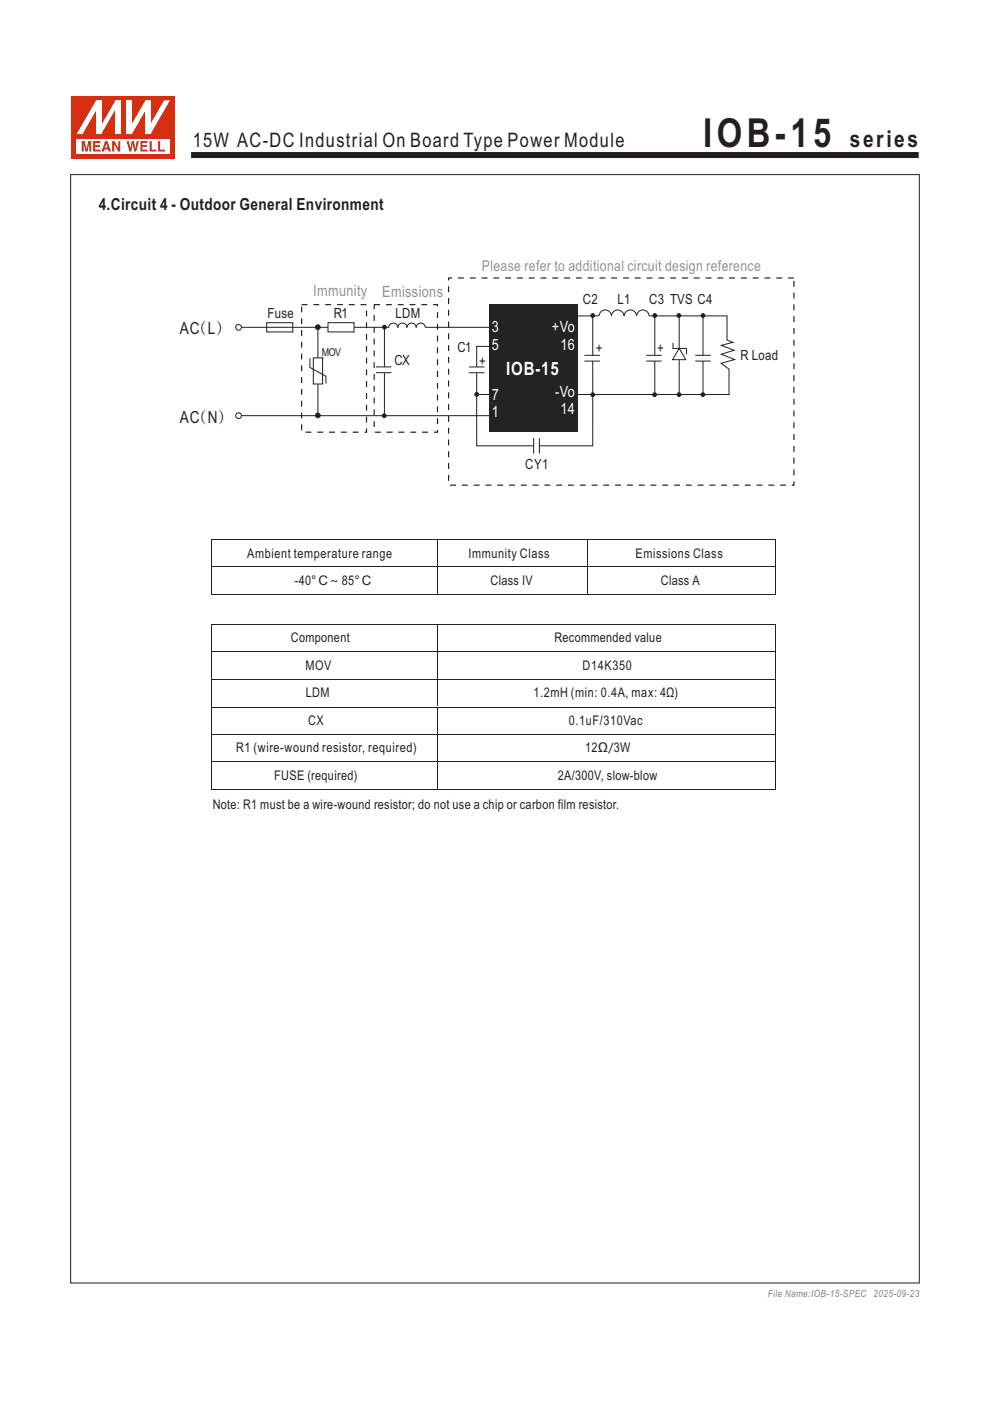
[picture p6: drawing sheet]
<svg xmlns="http://www.w3.org/2000/svg" width="210mm" height="297mm" viewBox="0 0 210 297" stroke-linecap="round" stroke-linejoin="round" font-family="sans-serif">
<path d="M40.4 32.1h154.6v1.5h-154.6z" fill-rule="evenodd" fill="#231f20" stroke="#fff" stroke-width=".21"/>
<path d="M15.2 20.4h22v13.2h-22z" fill="#d62e0f"/>
<path d="M16.3 29.4h19.8v3.1h-19.8z" fill="#fff"/>
<g fill="#d62e0f">
<path d="M26.9 29.9h.4l.4 1.6 .2-1.6h.5l.3 1.6 .3-1.6h.5l-.6 2.2h-.4l-.3-1.7-.4 1.7h-.3z" fill-rule="evenodd"/>
<path d="M29.8 29.9h1.5v.4h-1.1v.5h1v.4h-1v.5h1.1v.4h-1.5z" fill-rule="evenodd"/>
<path d="M31.7 29.9h.5v1.8h1v.4h-1.5z" fill-rule="evenodd"/>
<path d="M33.5 29.9h.5v1.8h1v.4h-1.5z" fill-rule="evenodd"/>
<path d="M17.3 29.9h.7l.3 1.8 .4-1.8h.7v2.2h-.4v-1.8l-.4 1.8h-.5l-.4-1.8v1.8h-.4z" fill-rule="evenodd"/>
<path d="M19.8 29.9h1.5v.4h-1.1v.5h1v.4h-1v.5h1.1v.4h-1.5z" fill-rule="evenodd"/>
<path d="M22.6 30.4l.2 .9h-.5zM22.3 29.9l-.7 2.2h.4l.2-.4h.7l.2 .4h.4l-.7-2.2z" fill-rule="evenodd"/>
<path d="M23.8 29.9h.5l.8 1.6v-1.6h.4v2.2h-.4l-.9-1.5v1.5h-.4z" fill-rule="evenodd"/>
</g>
<g fill="#fff">
<path d="M24.5 21.3h1.1v7.1h-1.1z"/>
<path d="M20.4 21.3h1.1v7.1h-1.1z"/>
<path d="M30.8 21.3h1.1v7.1h-1.1z"/>
<path d="M26.9 21.3h1.1v7.1h-1.1z"/>
</g>
<g fill="#fff">
<path d="M24.5 21.3h1.1l-4.1 7.1h-1.1z" fill-rule="evenodd"/>
<path d="M20.4 21.3h1v.3l-3.9 6.8h-1.3z" fill-rule="evenodd"/>
<path d="M34.8 21.3h1.3l-4.2 7.1h-1v-.3z" fill-rule="evenodd"/>
<path d="M30.8 21.3h1.1v.3l-3.9 6.8h-1.1v-.3z" fill-rule="evenodd"/>
</g>
<path d="M164.3 114.3h.2v.2h-.2z" fill="#231f20"/>
<path d="M44.8 114.5v5.6M92.8 114.5v5.6M124.6 114.5v5.6M164.4 114.5v5.6M44.8 120.3v5.8M44.8 126h47.9M92.8 120.3v5.8M92.9 126h31.6M124.6 120.3v5.8M124.7 126h39.6M164.4 120.3v5.8M164.4 132.4v35" fill="none" stroke="#231f20" stroke-width=".21"/>
<path d="M164.3 125.9h.2v.2h-.2z" fill="#231f20"/>
<g fill="none" stroke="#231f20" stroke-width=".21">
<path d="M67.4 69.3v18.7M44.7 114.4h119.8M44.7 120.2h119.8M44.7 132.4h119.8M44.7 138.2h119.8M44.8 132.5v5.6M44.8 138.3v5.6M92.8 132.5v5.6M92.8 138.3v5.6M44.7 144h119.8M44.7 149.9h119.8M44.7 155.7h119.8"/>
<path d="M44.8 144.1v11.5M44.8 155.8v5.6M92.8 144.1v5.6M92.8 150v5.6M92.8 155.8v5.6M44.7 161.5h119.8M44.7 167.3h119.8M44.8 161.6v5.8M92.8 161.6v5.8"/>
</g>
<circle cx="67.4" cy="69.4" r=".5" fill="#231f20" stroke="#231f20" stroke-width=".21"/>
<path d="M66.5 75.9h1.9v5.5h-1.9z" fill-rule="evenodd" fill="#fff" stroke="#231f20" stroke-width=".21"/>
<path d="M65.7 76v1.9l3.4 1.9v1.5" fill="none" stroke="#231f20" stroke-width=".21"/>
<circle cx="67.4" cy="88.1" r=".5" fill="#231f20" stroke="#231f20" stroke-width=".21"/>
<path d="M103.7 64.6h18.8v27h-18.8z" fill="#232323"/>
<path d="M64 64.6h13.7v27h-13.7zM79.4 64.6h13.4v27h-13.4z" fill="none" stroke="#231f20" stroke-width=".25" stroke-dasharray="1.2 1.2" stroke-linecap="butt"/>
<g fill="none" stroke="#231f20" stroke-width=".21">
<path d="M51.2 69.4h31.3M56.6 68.4h5.5v2h-5.5zM99.5 77.8h3.3M99.5 79h3.3M101.1 79.1v15.4h12.1M103.8 73.4h-2.7v4.4M122.5 67h3.2v8.4M125.7 76.6v17.9h-11.3M51.2 88.1h52.7M101 83.6h2.8"/>
<circle cx="50.6" cy="69.4" r=".61"/>
<circle cx="50.6" cy="88.1" r=".61"/>
</g>
<circle cx="101.1" cy="83.6" r=".4" fill="#231f20" stroke="#231f20" stroke-width=".21"/>
<path d="M69.6 68.4h5.5v2h-5.5z" fill-rule="evenodd" fill="#fff" stroke="#231f20" stroke-width=".21"/>
<g fill="none" stroke="#231f20" stroke-width=".21">
<path d="M82.4 69.5a.97 .97 0 0 1 1-1 .97 .97 0 0 1 1 1 .97 .97 0 0 1 1-1 .97 .97 0 0 1 .9 1 .97 .97 0 0 1 1-1 .97 .97 0 0 1 1 1 .97 .97 0 0 1 .9-1 .97 .97 0 0 1 1 1M90.2 69.4h13.6M125.8 67h1.3"/>
<circle cx="128.4" cy="67" r="1.32"/>
<circle cx="131" cy="67" r="1.32"/>
<circle cx="133.7" cy="67" r="1.32"/>
<circle cx="136.4" cy="67" r="1.32"/>
</g>
<path d="M95.1 58.9h73.3v44h-73.3z" fill="none" stroke="#231f20" stroke-width=".25" stroke-dasharray="1.2 1.2" stroke-linecap="butt"/>
<path d="M126.9 67.1h11.4v1.5h-11.4z" fill="#fff"/>
<g fill="none" stroke="#231f20" stroke-width=".21">
<path d="M15 37h180v235h-180zM79.7 77.8h3.3M79.7 79h3.3M81.5 69.5v8.3M81.5 79v9.1M123.9 75.3h3.3M123.9 76.6h3.3M137.1 75.3h3.3M137.1 76.6h3.3M137.7 67h16.6M138.9 67v8.3M138.9 76.6v7"/>
<path d="M142.6 73.9h3v1.2M142.7 72.7v1.2M144 73.9l1.4 2.4h-2.7zM144.1 67v6.9M144.1 76.3v7.3M147.5 75.3h3.3M147.5 76.6h3.3M149.1 67v8.3M149.1 76.6v7M154.2 67v5.1l1.3 .5-2.5 .6 2.7 1.1-2.7 .8 2.8 1.1-2.9 .8 1.7 1.3v5.4M113.2 92.9v3.3M114.4 92.9v3.3"/>
<path d="M122.5 83.6h32.2"/>
</g>
<g fill="#231f20" stroke="#231f20" stroke-width=".21">
<circle cx="125.7" cy="66.9" r=".4"/>
<circle cx="138.9" cy="66.9" r=".4"/>
<circle cx="144" cy="66.9" r=".4"/>
<circle cx="149.1" cy="66.9" r=".4"/>
<circle cx="125.7" cy="83.7" r=".4"/>
<circle cx="138.8" cy="83.7" r=".4"/>
<circle cx="144" cy="83.7" r=".4"/>
<circle cx="149.1" cy="83.7" r=".4"/>
<circle cx="81.5" cy="69.4" r=".4"/>
<circle cx="81.5" cy="88.1" r=".4"/>
</g>
<text font-size="8.5" fill="#231f20" x="149.2" y="31.1">IOB-15</text>
<text font-size="4.9" fill="#231f20" x="180.2" y="31.1">series</text>
<text font-size="4.2" fill="#231f20" x="40.9" y="31.1">15W AC-DC Industrial On Board Type Power Module</text>
<text font-size="3.9" fill="#fff" x="107.4" y="79.6">IOB-15</text>
<g font-size="3.5" fill="#231f20">
<text x="20.9" y="44.6">4.Circuit 4 - Outdoor General Environment</text>
<text x="38.1" y="70.8">AC L</text>
<text x="42.5" y="70.8">( )</text>
<text x="38.1" y="89.8">AC N)</text>
<text x="42.5" y="89.8">(</text>
</g>
<g font-size="3.3" fill="#919296">
<text x="66.4" y="62.7">Immunity</text>
<text x="81.1" y="63">Emissions</text>
</g>
<g font-size="3.3" fill="#fff">
<text x="104.3" y="70.4">3</text>
<text x="117.1" y="70.4">+Vo</text>
<text x="104.3" y="74.2">5</text>
<text x="118.9" y="74.2">16</text>
<text x="104.3" y="84.8">7</text>
<text x="104.3" y="88.5">1</text>
<text x="117.8" y="84.1">-Vo</text>
<text x="118.9" y="87.9">14</text>
</g>
<text font-size="3.2" fill="#919296" x="102.2" y="57.4">Please refer to additional circuit design reference</text>
<g font-size="3" fill="#231f20">
<text x="123.6" y="64.4">C2</text>
<text x="131" y="64.4">L1</text>
<text x="137.7" y="64.4">C3 TVS C4</text>
<text x="56.7" y="67.5">Fuse</text>
<text x="70.8" y="67.5">R1</text>
<text x="83.9" y="67.5">LDM</text>
<text x="83.7" y="77.4">CX</text>
<text x="97" y="74.6">C1</text>
<text x="101.6" y="77.6">+</text>
<text x="126.3" y="74.8">+</text>
<text x="139.4" y="74.8">+</text>
<text x="157" y="76.4">R Load</text>
<text x="111.4" y="99.5">CY1</text>
</g>
<g font-size="2.8" fill="#231f20">
<text x="52.4" y="118.2">Ambient temperature range</text>
<text x="99.4" y="118.2">Immunity Class</text>
<text x="134.8" y="118.2">Emissions Class</text>
<text x="62.5" y="124">-40°C~ 85°C</text>
<text x="104" y="124">Class IV</text>
<text x="140.2" y="124">Class A</text>
<text x="61.7" y="136.2">Component</text>
<text x="117.6" y="136.2">Recommended value</text>
<text x="64.8" y="142">MOV</text>
<text x="123.6" y="142">D14K350</text>
<text x="64.9" y="147.8">LDM</text>
<text x="113.1" y="147.8">1.2mH (min: 0.4A, max: 4Ω)</text>
<text x="65.4" y="153.7">CX</text>
<text x="120.6" y="153.7">0.1uF/310Vac</text>
<text x="50.1" y="159.5">R1 (wire-wound resistor, required)</text>
<text x="124.1" y="159.4">12Ω/3W</text>
<text x="58.2" y="165.3">FUSE (required)</text>
<text x="118.3" y="165.3">2A/300V, slow-blow</text>
<text x="45.1" y="171.5">Note: R1 must be a wire-wound resistor; do not use a chip or carbon film resistor.</text>
</g>
<text font-size="2.3" fill="#231f20" x="68.3" y="75.4">MOV</text>
<text font-size="2.1" fill="#808285" x="162.9" y="275">File Name:IOB-15-SPEC 2025-09-23</text>
</svg>
